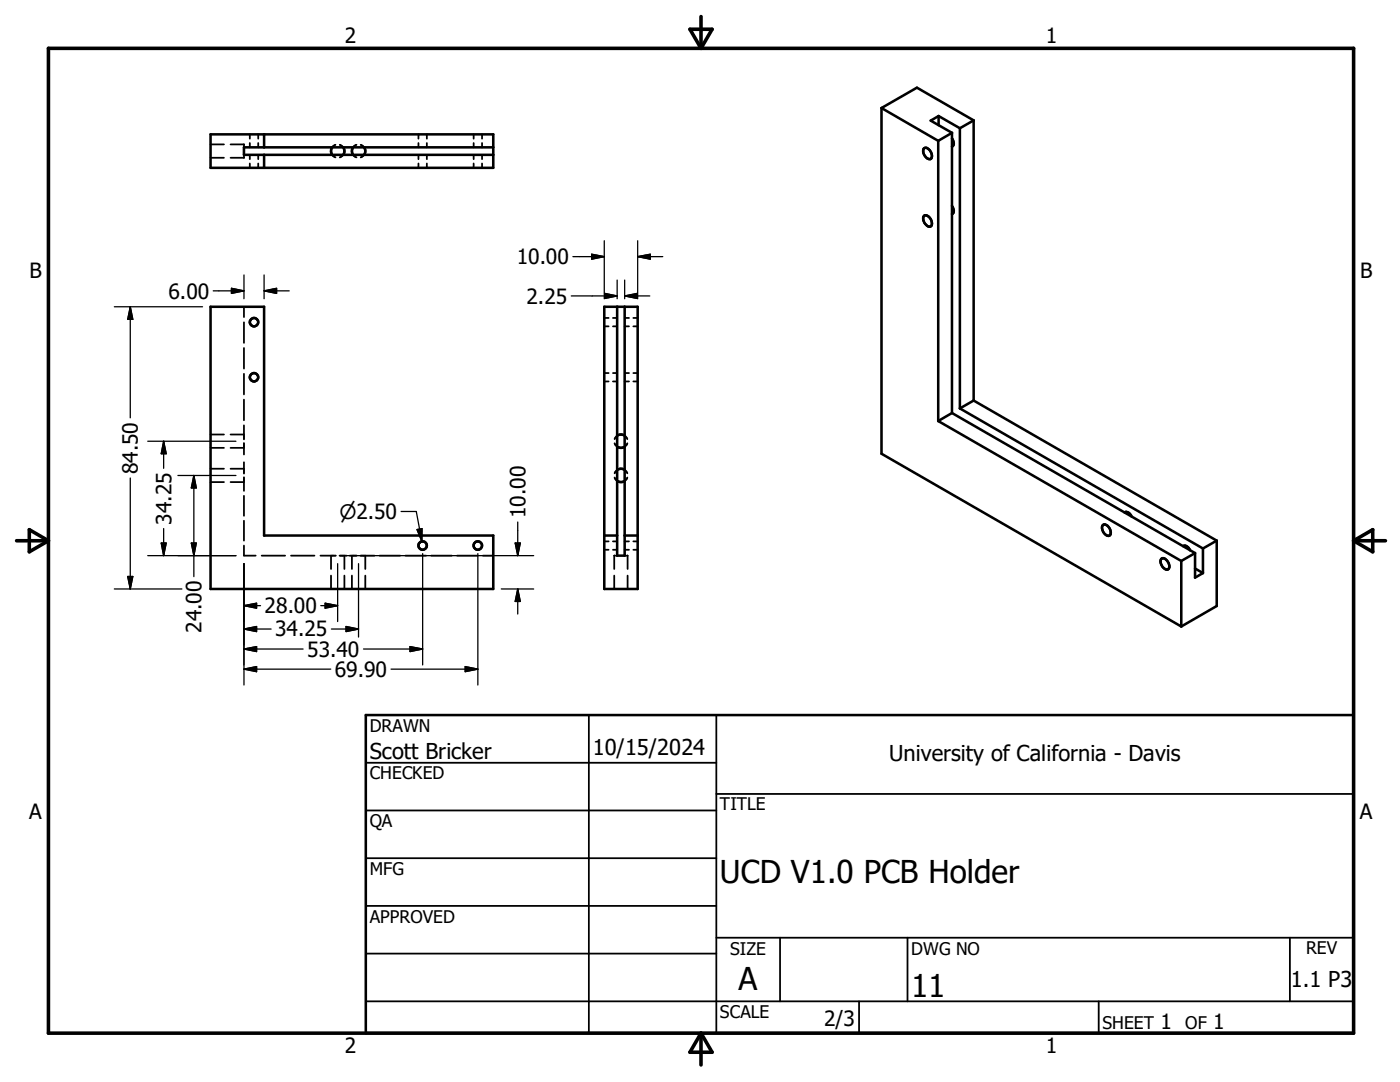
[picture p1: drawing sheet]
<svg xmlns="http://www.w3.org/2000/svg" width="279mm" height="216mm" viewBox="0 0 279 216" stroke-linecap="round" stroke-linejoin="round" font-family="sans-serif">
<g fill="none" stroke="#000" stroke-width=".51">
<path d="M42 26.8h56.4v6.7h-56.4zM52.7 26.8v2.6M52.7 30.9v2.6M66.3 29.4l-.2 .8 .2 .7M68.5 29.4l.2 .8-.2 .7M70.5 29.4l-.3 .8 .3 .7M72.7 29.4l.2 .8-.2 .7M98.4 29.4h-49.7v1.5h49.7M175.9 21.6l11.3 6.5M175.9 21.6v68.9l59.8 34.5M175.9 21.6l7.1-4.1 11.3 6.5M184.4 29.7a1.12 1.12 0 0 1 1.5 1 .64 .64 0 0 1 0 .8 .64 .64 0 0 1-.7 .2 1.68 1.68 0 0 1-.8-2z"/>
<path d="M187.2 28.1v55.9M187.3 23.2v1.8M187.3 23.2l-1.6 .9 4.3 2.4M187.3 23.2l4.3 2.4M190 26.5v55.9M190 26.5l-2.8 1.6M190 27.6a1.09 1.09 0 0 1 0 1.6M191.6 25.6v55.9M194.3 24l-2.7 1.6M194.3 24v55.9M184.5 43a1.48 1.48 0 0 1 1.3 2.1 1.31 1.31 0 0 1-1.6-1.4l.1-.4zM190 41.1a1.09 1.09 0 0 1 0 1.6"/>
<path d="M42 61.2h10.7v45.7h45.7v10.6h-56.4zM120.6 61.2h6.7v56.3h-6.7zM123.2 61.2v49.7h1.5v-49.7M194.3 79.9l-2.7 1.6M194.3 79.9l48.5 28M123.2 89.1l.7 .3 .8-.3M123.2 86.9l.7-.2 .8 .2M123.2 96l.7 .2 .8-.2M123.2 93.8l.7-.3 .8 .3M187.2 84l48.5 27.9M190 82.4l-2.8 1.6M190 82.4l48.5 28"/>
<path d="M191.6 81.5l48.5 27.9M120.6 106.9h2.6M124.7 106.9h2.6M220.1 104.8a.88 .88 0 0 1 1.3 .5 1 1 0 0 1-.2 1.6 1.61 1.61 0 0 1-1.1-2.1zM224.4 102.3a1.05 1.05 0 0 1 1.5 .8M231.7 111.6a.88 .88 0 0 1 1.4 .5 .97 .97 0 0 1-.2 1.6 1.67 1.67 0 0 1-1.2-2.1zM235.7 111.9v13.1M236.1 109a1.06 1.06 0 0 1 1.4 .8M238.5 110.4v4.9l1.6-1M238.5 113.4l1.6 .9M238.5 110.4l-2.8 1.5M240.1 109.4v4.9"/>
<path d="M242.8 107.9l-2.7 1.5M242.8 107.9v13l-7.1 4.1M73 142.7h197.1v63.5h-197.1z"/>
<circle cx="50.7" cy="64.3" r=".83"/>
<circle cx="50.7" cy="75.3" r=".83"/>
<circle cx="84.3" cy="108.9" r=".85"/>
<circle cx="95.4" cy="108.9" r=".84"/>
</g>
<g fill="none" stroke="#000" stroke-width=".36">
<path d="M42 28.8h2.7M42 31.5h2.7M46 28.8h2.7v.2M48.7 29.2v.2M48.7 30.9v.2M48.7 31.3v.2h-2.7M49.9 26.8v.9M49.9 28.5v.9M49.9 30.9v.9M49.9 32.6v.9M51.5 26.8v.9M51.5 28.5v.9"/>
<path d="M51.5 30.9v.9M51.5 32.6v.9M66.3 30.9l.7 .5M67 28.9l-.7 .5M67.8 28.9l.7 .5M68.5 30.9l-.7 .5M70.5 30.9l.6 .5M71.1 28.9l-.6 .5M72 28.9l.7 .5M72.7 30.9l-.7 .5M83.5 26.8v.9M83.5 28.5v.9"/>
<path d="M83.5 30.9v.9M83.5 32.6v.9M85.2 26.8v.9M85.2 28.5v.9M85.2 30.9v.9M85.2 32.6v.9M94.5 26.8v.9M94.5 28.5v.9M94.5 30.9v.9M94.5 32.6v.9M96.2 26.8v.9M96.2 28.5v.9"/>
<path d="M96.2 30.9v.9M96.2 32.6v.9M48.7 61.2v2.1M48.7 64.3v4.1M48.7 69.4v4.1M48.7 74.6v4.1M48.7 79.7v4.2M120.6 65.1h.9M120.6 63.4h.9M120.6 76.1h.9M120.6 74.4h.9M122.3 65.1h.9"/>
<path d="M122.3 63.4h.9M122.3 76.1h.9M122.3 74.4h.9M124.7 65.1h.8M124.7 63.4h.8M124.7 76.1h.8M124.7 74.4h.8M126.4 65.1h.9M126.4 63.4h.9M126.4 76.1h.9M126.4 74.4h.9M42 86.7h2.7"/>
<path d="M42 89.4h2.7M42 93.5h2.7M42 96.2h2.7M46 86.7h2.7M46 89.4h2.7M46 93.5h2.7M46 96.2h2.7M48.7 84.9v2.8M48.7 88.4v2.3M48.7 92.2v2.3M48.7 95.2v2.7M48.7 98.9v4"/>
<path d="M122.7 88.5l.5 .6M122.7 95.3l.5 .7M123.2 86.9l-.5 .7M123.2 93.8l-.5 .6M124.7 86.9l.5 .7M124.7 93.8l.5 .6M125.2 88.5l-.5 .6M125.2 95.3l-.5 .7M48.7 108.9v2h2.3M48.7 103.9v4M52.2 110.9h4.7M58.1 110.9h4.7"/>
<path d="M63.9 110.9h3.1M66.1 110.9v2.6M66.1 114.9v2.6M67.8 110.9h1.3M68.7 110.9v2.6M68.7 114.9v2.6M69.8 110.9h1.4M70.2 110.9v2.6M70.2 114.9v2.6M71.9 110.9h2.8M72.9 110.9v2.6M72.9 114.9v2.6"/>
<path d="M75.8 110.9h4.1M80.9 110.9h4.1M86.1 110.9h4.1M91.2 110.9h4.1M96.4 110.9h2M120.6 109.7h.9M120.6 108h.9M122.3 109.7h.9M122.3 108h.9M122.6 114.9v2.6M122.8 110.9h-.2v2.6M123 110.9h.2"/>
<path d="M124.7 110.9h.2M124.7 109.7h.8M124.7 108h.8M125.1 110.9h.2v2.6M125.3 114.9v2.6M126.4 109.7h.9M126.4 108h.9M73 152.2h70M117.5 142.7v63.5M143 158.4h127.1M143 142.7v63.5M73 161.7h70"/>
<path d="M73 171.2h70M73 180.8h70M73 190.3h70M73 199.8h197.1M143 187.1h127.1M155.7 187.1v12.7M171.4 199.8v6.4M181.1 187.1v12.7M219.3 199.8v6.4M257.4 187.1v12.7"/>
</g>
<path d="M9.7 9.6h260.4v196.6h-260.4zM137.7 5.8h4.4l-2.2 3.8zM139.9 3.3v6.3M3.3 107.9h6.4M5.8 105.7l3.9 2.2-3.9 2.2zM270.1 107.9h6.4M270.1 107.9l3.9-2.2v4.4zM139.9 206.2v6.3M139.9 206.2l2.2 3.8h-4.4z" fill="none" stroke="#000" stroke-width=".71"/>
<g fill="none" stroke="#000" stroke-width=".25">
<path d="M42.6 58h6.1M46.2 57.5l2.5 .5-2.5 .5zM48.7 54.9v4.7M52.7 58h5M52.7 58l2.5-.5v1zM52.7 54.9v4.7M114 59.1h9.2M114.3 51.2h6.3M118.1 50.7l2.5 .5-2.5 .5zM120.6 48v11.6M120.7 58.5l2.5 .6-2.5 .5zM123.2 55.9v3.7"/>
<path d="M124.7 59.1h5M124.7 59.1l2.5-.6v1.1zM124.7 55.9v3.7M127.3 51.2h5M127.3 51.2l2.5-.5v1zM127.3 48v11.6M22.8 61.2h17.6M26 61.2v22.2M26 61.2l.5 2.5h-1zM26 95.4v22.1M29.5 88h17.6M32.7 88v5.5"/>
<path d="M32.7 88l.5 2.5h-1zM35.5 94.9h11.6M38.7 94.9v20.2M38.7 94.9l.5 2.5h-1zM22.8 117.5h13.5M25.5 115h1l-.5 2.5zM29.5 110.9h17.6M32.2 108.4h1l-.5 2.5zM32.7 105.5v5.4M38.2 108.4h1l-.5 2.5zM48.7 112.5v24.2M67.4 112.5v11.5"/>
<path d="M67.9 110.9h38.6M71.6 112.5v14.6M80 102.1h3.1l1.1 6M83.2 105.7l1-.2v2.6zM84.3 110.5v22.2M95.4 110.5v26.2M100 117.5h6.5M102.8 108.4h1l-.5 2.5zM103.3 104.2v6.7M103.3 117.5v5M103.3 117.5l.5 2.5h-1zM48.7 120.8h3.3"/>
<path d="M48.7 120.8l2.5-.4v1zM48.7 125.5l2.5-.5v1zM48.7 129.5l2.5-.5v1zM48.7 133.5l2.5-.5v1zM48.7 125.5h5.4M48.7 129.5h11.8M48.7 133.5h17.3M64 120.8h3.4M64.9 120.4l2.5 .4-2.5 .6zM66.1 125.5h5.5M69.1 125l2.5 .5-2.5 .5zM72.5 129.5h11.8"/>
<path d="M78 133.5h17.4M81.8 129l2.5 .5-2.5 .5zM92.8 133l2.6 .5-2.6 .5z"/>
</g>
<g fill="#000" stroke="#000" stroke-width=".25">
<path d="M46.2 57.5l2.5 .5-2.5 .5zM52.7 58l2.5-.5v1zM118.1 50.7l2.5 .5-2.5 .5zM120.7 58.5l2.5 .6-2.5 .5zM124.7 59.1l2.5-.6v1.1zM127.3 51.2l2.5-.5v1zM26 61.2l.5 2.5h-1zM32.7 88l.5 2.5h-1zM38.7 94.9l.5 2.5h-1zM25.5 115h1l-.5 2.5zM32.2 108.4h1l-.5 2.5zM38.2 108.4h1l-.5 2.5z"/>
<path d="M83.2 105.7l1-.2v2.6zM102.8 108.4h1l-.5 2.5zM48.7 120.8l2.5-.4v1zM48.7 125.5l2.5-.5v1zM48.7 129.5l2.5-.5v1zM48.7 133.5l2.5-.5v1zM64.9 120.4l2.5 .4-2.5 .6zM69.1 125l2.5 .5-2.5 .5zM81.8 129l2.5 .5-2.5 .5zM92.8 133l2.6 .5-2.6 .5zM103.3 117.5l.5 2.5h-1z"/>
</g>
<g font-size="6.3">
<text x="143.7" y="176.1">UCD V1.0 PCB Holder</text>
<text x="147.4" y="197.6">A</text>
<text x="181.9" y="199">11</text>
</g>
<g font-size="4.4">
<text x="73.8" y="151.4">Scott Bricker</text>
<text x="118.3" y="150.7">10/15/2024</text>
<text x="177.5" y="151.8">University of California - Davis</text>
<text x="257.6" y="196.9">1.1 P3</text>
</g>
<g font-size="4.2">
<text x="68.8" y="8.7">2</text>
<text x="208.7" y="8.7">1</text>
<text x="103.1" y="52.7">10.00</text>
<text x="5.9" y="55.5">B</text>
<text x="33.6" y="59.6">6.00</text>
<text x="271.4" y="55.5">B</text>
<text x="105.1" y="60.6">2.25</text>
<text x="27.5" y="94.6" transform="rotate(-90 27.5 94.6)">84.50</text>
<text x="34.2" y="104.7" transform="rotate(-90 34.2 104.7)">34.25</text>
<text x="104.9" y="103.4" transform="rotate(-90 104.9 103.4)">10.00</text>
<text x="52.8" y="122.4">28.00</text>
<text x="40.2" y="126.2" transform="rotate(-90 40.2 126.2)">24.00</text>
<text x="54.9" y="127">34.25</text>
<text x="61.3" y="131">53.40</text>
<text x="66.8" y="135">69.90</text>
<text x="5.8" y="163.4">A</text>
<text x="271.4" y="163.4">A</text>
<text x="164.5" y="204.7">2/3</text>
<text x="231.6" y="205.3">1</text>
<text x="242.1" y="205.3">1</text>
<text x="68.8" y="210.2">2</text>
<text x="208.7" y="210.2">1</text>
</g>
<text font-size="4" x="67.7" y="103.5">n2.50</text>
<g font-size="3.5">
<text x="73.8" y="146">DRAWN</text>
<text x="73.8" y="155.5">CHECKED</text>
<text x="143.7" y="161.7">TITLE</text>
<text x="73.8" y="165.1">QA</text>
<text x="73.8" y="174.6">MFG</text>
<text x="73.8" y="184.1">APPROVED</text>
<text x="145.7" y="190.5">SIZE</text>
<text x="181.9" y="190.5">DWG NO</text>
<text x="260.6" y="190.4">REV</text>
<text x="143.7" y="203.1">SCALE</text>
<text x="220" y="205.3">SHEET</text>
<text x="236.5" y="205.3">OF</text>
</g>
</svg>
